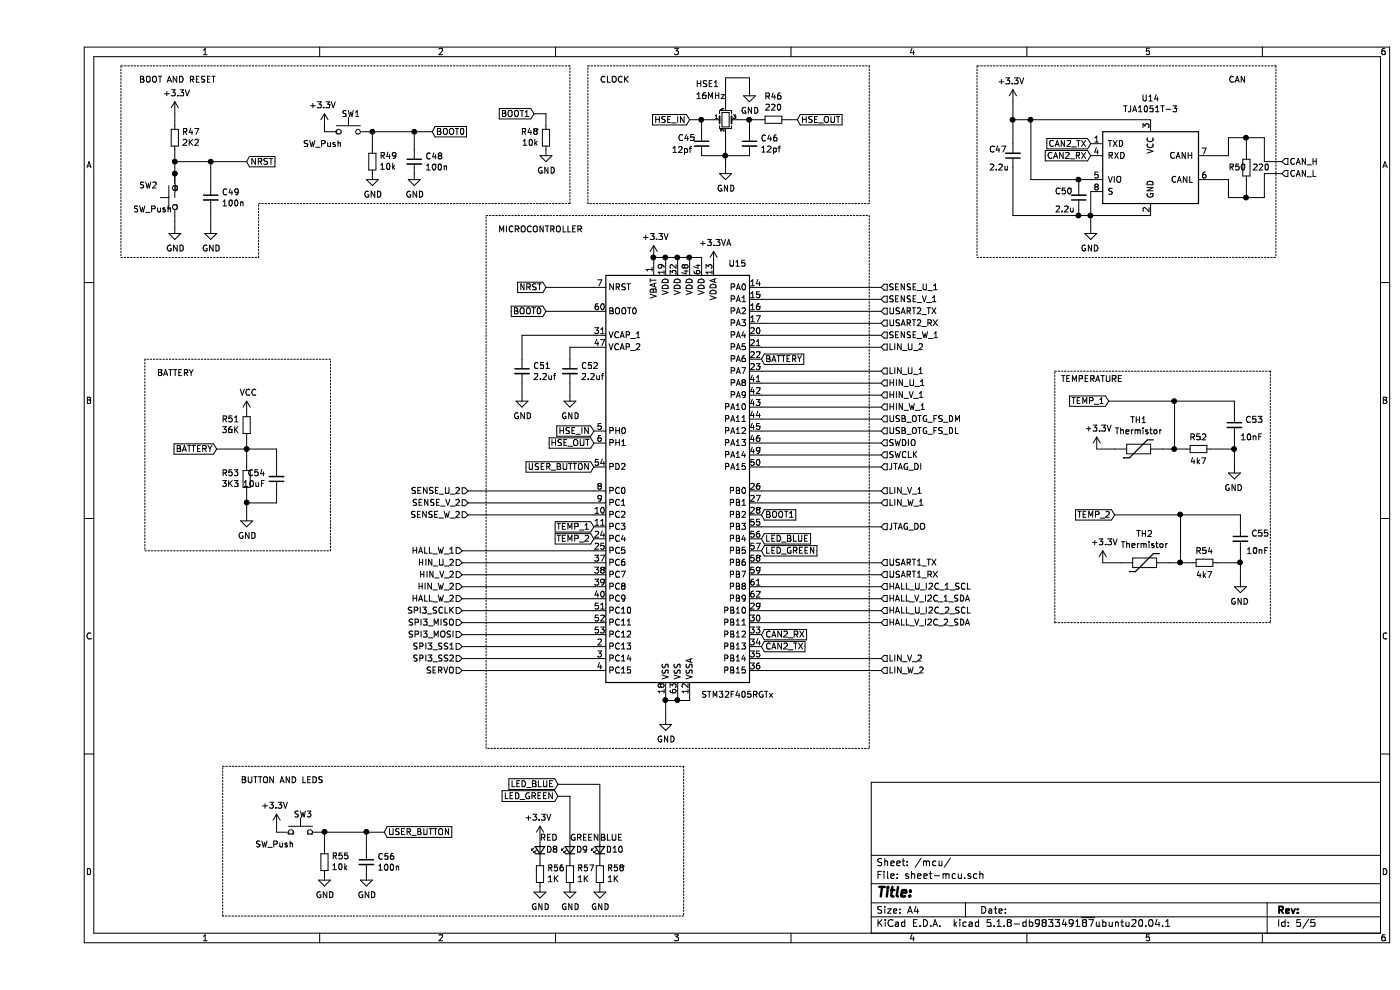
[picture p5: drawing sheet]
EESchema Schematic File Version 4
EELAYER 30 0
EELAYER END
$Descr A4 11693 8268
encoding utf-8
Sheet 5 5
Title ""
Date ""
Rev ""
Comp ""
Comment1 ""
Comment2 ""
Comment3 ""
Comment4 ""
$EndDescr
$Comp
L MCU_ST_STM32F4:STM32F405RGTx U?
U 1 1
P 5350 4000
AR Path="/602ACC10" Ref="U?"  Part="1" 
AR Path="/6027096C/602ACC10" Ref="U15"  Part="1" 
F 0 "U15" H 5850 5800 50  0000 C CNN
F 1 "STM32F405RGTx" H 5850 2200 50  0000 C CNN
F 2 "Package_QFP:LQFP-64_10x10mm_P0.5mm" H 4750 2300 50  0001 R CNN
F 3 "http://www.st.com/st-web-ui/static/active/en/resource/technical/document/datasheet/DM00037051.pdf" H 5350 4000 50  0001 C CNN
	1    5350 4000
	1    0    0    -1  
$EndComp
$Comp
L power:+3.3V #PWR?
U 1 1
P 5150 2150
AR Path="/602ACC16" Ref="#PWR?"  Part="1" 
AR Path="/6027096C/602ACC16" Ref="#PWR095"  Part="1" 
F 0 "#PWR095" H 5150 2000 50  0001 C CNN
F 1 "+3.3V" H 5165 2323 50  0000 C CNN
F 2 "" H 5150 2150 50  0001 C CNN
F 3 "" H 5150 2150 50  0001 C CNN
	1    5150 2150
	1    0    0    -1  
$EndComp
Wire Wire Line
	5150 2200 5150 2150
Wire Wire Line
	5150 2150 5250 2150
Connection ~ 5150 2150
Wire Wire Line
	5550 2200 5550 2150
Wire Wire Line
	5450 2200 5450 2150
Connection ~ 5450 2150
Wire Wire Line
	5450 2150 5550 2150
Wire Wire Line
	5350 2200 5350 2150
Connection ~ 5350 2150
Wire Wire Line
	5350 2150 5450 2150
Wire Wire Line
	5250 2200 5250 2150
Connection ~ 5250 2150
Wire Wire Line
	5250 2150 5350 2150
$Comp
L power:GND #PWR?
U 1 1
P 5250 6000
AR Path="/602ACC29" Ref="#PWR?"  Part="1" 
AR Path="/6027096C/602ACC29" Ref="#PWR0105"  Part="1" 
F 0 "#PWR0105" H 5250 5750 50  0001 C CNN
F 1 "GND" H 5255 5827 50  0000 C CNN
F 2 "" H 5250 6000 50  0001 C CNN
F 3 "" H 5250 6000 50  0001 C CNN
	1    5250 6000
	1    0    0    -1  
$EndComp
Wire Wire Line
	5250 6000 5250 5850
Wire Wire Line
	5250 5850 5350 5850
Wire Wire Line
	5350 5850 5350 5800
Connection ~ 5250 5850
Wire Wire Line
	5250 5850 5250 5800
Wire Wire Line
	5350 5850 5450 5850
Wire Wire Line
	5450 5850 5450 5800
Connection ~ 5350 5850
$Comp
L Device:C_Small C?
U 1 1
P 4450 3100
AR Path="/602ACC37" Ref="C?"  Part="1" 
AR Path="/6027096C/602ACC37" Ref="C52"  Part="1" 
F 0 "C52" H 4542 3146 50  0000 L CNN
F 1 "2.2uf" H 4542 3055 50  0000 L CNN
F 2 "Capacitor_SMD:C_0603_1608Metric_Pad1.08x0.95mm_HandSolder" H 4450 3100 50  0001 C CNN
F 3 "~" H 4450 3100 50  0001 C CNN
	1    4450 3100
	1    0    0    -1  
$EndComp
$Comp
L Device:C_Small C?
U 1 1
P 4050 3100
AR Path="/602ACC3D" Ref="C?"  Part="1" 
AR Path="/6027096C/602ACC3D" Ref="C51"  Part="1" 
F 0 "C51" H 4142 3146 50  0000 L CNN
F 1 "2.2uf" H 4142 3055 50  0000 L CNN
F 2 "Capacitor_SMD:C_0603_1608Metric_Pad1.08x0.95mm_HandSolder" H 4050 3100 50  0001 C CNN
F 3 "~" H 4050 3100 50  0001 C CNN
	1    4050 3100
	1    0    0    -1  
$EndComp
Wire Wire Line
	4650 2900 4450 2900
Wire Wire Line
	4450 2900 4450 3000
Wire Wire Line
	4650 2800 4050 2800
Wire Wire Line
	4050 2800 4050 3000
$Comp
L power:GND #PWR?
U 1 1
P 4450 3300
AR Path="/602ACC47" Ref="#PWR?"  Part="1" 
AR Path="/6027096C/602ACC47" Ref="#PWR098"  Part="1" 
F 0 "#PWR098" H 4450 3050 50  0001 C CNN
F 1 "GND" H 4455 3127 50  0000 C CNN
F 2 "" H 4450 3300 50  0001 C CNN
F 3 "" H 4450 3300 50  0001 C CNN
	1    4450 3300
	1    0    0    -1  
$EndComp
$Comp
L power:GND #PWR?
U 1 1
P 4050 3300
AR Path="/602ACC4D" Ref="#PWR?"  Part="1" 
AR Path="/6027096C/602ACC4D" Ref="#PWR097"  Part="1" 
F 0 "#PWR097" H 4050 3050 50  0001 C CNN
F 1 "GND" H 4055 3127 50  0000 C CNN
F 2 "" H 4050 3300 50  0001 C CNN
F 3 "" H 4050 3300 50  0001 C CNN
	1    4050 3300
	1    0    0    -1  
$EndComp
Wire Wire Line
	4050 3300 4050 3200
Wire Wire Line
	4450 3300 4450 3200
Text GLabel 4250 2400 0    50   Input ~ 0
NRST
Wire Wire Line
	4250 2400 4650 2400
Text GLabel 4250 2600 0    50   Input ~ 0
BOOT0
Wire Wire Line
	4250 2600 4650 2600
Text GLabel 4650 3600 0    50   Input ~ 0
HSE_IN
Text GLabel 6050 4300 2    50   Input ~ 0
BOOT1
Text GLabel 6050 5300 2    50   Input ~ 0
CAN2_RX
Text GLabel 6050 5400 2    50   Input ~ 0
CAN2_TX
$Comp
L power:+3.3VA #PWR?
U 1 1
P 5650 2200
AR Path="/602ACC78" Ref="#PWR?"  Part="1" 
AR Path="/6027096C/602ACC78" Ref="#PWR096"  Part="1" 
F 0 "#PWR096" H 5650 2050 50  0001 C CNN
F 1 "+3.3VA" H 5665 2373 50  0000 C CNN
F 2 "" H 5650 2200 50  0001 C CNN
F 3 "" H 5650 2200 50  0001 C CNN
	1    5650 2200
	1    0    0    -1  
$EndComp
Text GLabel 4650 3700 0    50   Input ~ 0
HSE_OUT
Text GLabel 4650 4400 0    50   Input ~ 0
TEMP_1
Text GLabel 6050 3000 2    50   Input ~ 0
BATTERY
Text GLabel 6050 4500 2    50   Input ~ 0
LED_BLUE
Text GLabel 6050 4600 2    50   Input ~ 0
LED_GREEN
Text GLabel 4650 4500 0    50   Input ~ 0
TEMP_2
Text GLabel 4650 3900 0    50   Input ~ 0
USER_BUTTON
$Comp
L Device:Crystal_GND24_Small HSE?
U 1 1
P 5750 1000
AR Path="/602D025E" Ref="HSE?"  Part="1" 
AR Path="/6027096C/602D025E" Ref="HSE1"  Part="1" 
F 0 "HSE1" H 5500 1300 50  0000 L CNN
F 1 "16MHz" H 5500 1200 50  0000 L CNN
F 2 "Crystal:Crystal_SMD_3225-4Pin_3.2x2.5mm" H 5750 1000 50  0001 C CNN
F 3 "~" H 5750 1000 50  0001 C CNN
	1    5750 1000
	1    0    0    -1  
$EndComp
Text GLabel 6350 1000 2    50   Input ~ 0
HSE_OUT
$Comp
L Device:R_Small R?
U 1 1
P 6150 1000
AR Path="/602D0265" Ref="R?"  Part="1" 
AR Path="/6027096C/602D0265" Ref="R46"  Part="1" 
F 0 "R46" V 5954 1000 50  0000 C CNN
F 1 "220" V 6045 1000 50  0000 C CNN
F 2 "Resistor_SMD:R_0402_1005Metric" H 6150 1000 50  0001 C CNN
F 3 "~" H 6150 1000 50  0001 C CNN
	1    6150 1000
	0    1    1    0   
$EndComp
$Comp
L Device:C_Small C?
U 1 1
P 5550 1200
AR Path="/602D026B" Ref="C?"  Part="1" 
AR Path="/6027096C/602D026B" Ref="C45"  Part="1" 
F 0 "C45" H 5350 1250 50  0000 L CNN
F 1 "12pf" H 5300 1150 50  0000 L CNN
F 2 "Capacitor_SMD:C_0402_1005Metric" H 5550 1200 50  0001 C CNN
F 3 "~" H 5550 1200 50  0001 C CNN
	1    5550 1200
	1    0    0    -1  
$EndComp
$Comp
L Device:C_Small C?
U 1 1
P 5950 1200
AR Path="/602D0271" Ref="C?"  Part="1" 
AR Path="/6027096C/602D0271" Ref="C46"  Part="1" 
F 0 "C46" H 6042 1246 50  0000 L CNN
F 1 "12pf" H 6042 1155 50  0000 L CNN
F 2 "Capacitor_SMD:C_0402_1005Metric" H 5950 1200 50  0001 C CNN
F 3 "~" H 5950 1200 50  0001 C CNN
	1    5950 1200
	1    0    0    -1  
$EndComp
Wire Wire Line
	5850 1000 5950 1000
Wire Wire Line
	5950 1100 5950 1000
$Comp
L power:GND #PWR?
U 1 1
P 5750 1400
AR Path="/602D0279" Ref="#PWR?"  Part="1" 
AR Path="/6027096C/602D0279" Ref="#PWR089"  Part="1" 
F 0 "#PWR089" H 5750 1150 50  0001 C CNN
F 1 "GND" H 5755 1227 50  0000 C CNN
F 2 "" H 5750 1400 50  0001 C CNN
F 3 "" H 5750 1400 50  0001 C CNN
	1    5750 1400
	1    0    0    -1  
$EndComp
Wire Wire Line
	5750 1300 5750 1400
Wire Wire Line
	5550 1300 5750 1300
Connection ~ 5750 1300
Wire Wire Line
	5550 1100 5550 1000
Wire Wire Line
	5450 1000 5550 1000
Wire Wire Line
	5650 1000 5550 1000
Connection ~ 5550 1000
$Comp
L power:GND #PWR?
U 1 1
P 4450 7400
AR Path="/602D0286" Ref="#PWR?"  Part="1" 
AR Path="/6027096C/602D0286" Ref="#PWR0111"  Part="1" 
F 0 "#PWR0111" H 4450 7150 50  0001 C CNN
F 1 "GND" H 4455 7227 50  0000 C CNN
F 2 "" H 4450 7400 50  0001 C CNN
F 3 "" H 4450 7400 50  0001 C CNN
	1    4450 7400
	1    0    0    -1  
$EndComp
$Comp
L Device:R_Small R?
U 1 1
P 4450 7300
AR Path="/602D028C" Ref="R?"  Part="1" 
AR Path="/6027096C/602D028C" Ref="R57"  Part="1" 
F 0 "R57" H 4391 7254 50  0000 R CNN
F 1 "1K" H 4391 7345 50  0000 R CNN
F 2 "Resistor_SMD:R_0603_1608Metric" H 4450 7300 50  0001 C CNN
F 3 "~" H 4450 7300 50  0001 C CNN
	1    4450 7300
	-1   0    0    1   
$EndComp
$Comp
L Device:LED_Small D?
U 1 1
P 4450 7100
AR Path="/602D0292" Ref="D?"  Part="1" 
AR Path="/6027096C/602D0292" Ref="D9"  Part="1" 
F 0 "D9" V 4450 7050 50  0000 R CNN
F 1 "GREEN" V 4550 7100 50  0000 R CNN
F 2 "LED_SMD:LED_0603_1608Metric" V 4450 7100 50  0001 C CNN
F 3 "~" V 4450 7100 50  0001 C CNN
	1    4450 7100
	0    -1   -1   0   
$EndComp
$Comp
L power:GND #PWR?
U 1 1
P 4700 7400
AR Path="/602D0298" Ref="#PWR?"  Part="1" 
AR Path="/6027096C/602D0298" Ref="#PWR0112"  Part="1" 
F 0 "#PWR0112" H 4700 7150 50  0001 C CNN
F 1 "GND" H 4705 7227 50  0000 C CNN
F 2 "" H 4700 7400 50  0001 C CNN
F 3 "" H 4700 7400 50  0001 C CNN
	1    4700 7400
	1    0    0    -1  
$EndComp
$Comp
L Device:R_Small R?
U 1 1
P 4700 7300
AR Path="/602D029E" Ref="R?"  Part="1" 
AR Path="/6027096C/602D029E" Ref="R58"  Part="1" 
F 0 "R58" H 4641 7254 50  0000 R CNN
F 1 "1K" H 4641 7345 50  0000 R CNN
F 2 "Resistor_SMD:R_0603_1608Metric" H 4700 7300 50  0001 C CNN
F 3 "~" H 4700 7300 50  0001 C CNN
	1    4700 7300
	-1   0    0    1   
$EndComp
$Comp
L Device:LED_Small D?
U 1 1
P 4700 7100
AR Path="/602D02A4" Ref="D?"  Part="1" 
AR Path="/6027096C/602D02A4" Ref="D10"  Part="1" 
F 0 "D10" V 4700 7050 50  0000 R CNN
F 1 "BLUE" V 4800 7100 50  0000 R CNN
F 2 "LED_SMD:LED_0603_1608Metric" V 4700 7100 50  0001 C CNN
F 3 "~" V 4700 7100 50  0001 C CNN
	1    4700 7100
	0    -1   -1   0   
$EndComp
$Comp
L power:GND #PWR?
U 1 1
P 4200 7400
AR Path="/602D02AA" Ref="#PWR?"  Part="1" 
AR Path="/6027096C/602D02AA" Ref="#PWR0110"  Part="1" 
F 0 "#PWR0110" H 4200 7150 50  0001 C CNN
F 1 "GND" H 4205 7227 50  0000 C CNN
F 2 "" H 4200 7400 50  0001 C CNN
F 3 "" H 4200 7400 50  0001 C CNN
	1    4200 7400
	1    0    0    -1  
$EndComp
$Comp
L Device:R_Small R?
U 1 1
P 4200 7300
AR Path="/602D02B0" Ref="R?"  Part="1" 
AR Path="/6027096C/602D02B0" Ref="R56"  Part="1" 
F 0 "R56" H 4141 7254 50  0000 R CNN
F 1 "1K" H 4141 7345 50  0000 R CNN
F 2 "Resistor_SMD:R_0603_1608Metric" H 4200 7300 50  0001 C CNN
F 3 "~" H 4200 7300 50  0001 C CNN
	1    4200 7300
	-1   0    0    1   
$EndComp
$Comp
L Device:LED_Small D?
U 1 1
P 4200 7100
AR Path="/602D02B6" Ref="D?"  Part="1" 
AR Path="/6027096C/602D02B6" Ref="D8"  Part="1" 
F 0 "D8" V 4200 7050 50  0000 R CNN
F 1 "RED" V 4300 7100 50  0000 R CNN
F 2 "LED_SMD:LED_0603_1608Metric" V 4200 7100 50  0001 C CNN
F 3 "~" V 4200 7100 50  0001 C CNN
	1    4200 7100
	0    -1   -1   0   
$EndComp
Wire Wire Line
	5750 1100 5750 1300
Wire Wire Line
	6250 1000 6350 1000
$Comp
L power:GND #PWR?
U 1 1
P 4250 1250
AR Path="/602D02BF" Ref="#PWR?"  Part="1" 
AR Path="/6027096C/602D02BF" Ref="#PWR088"  Part="1" 
F 0 "#PWR088" H 4250 1000 50  0001 C CNN
F 1 "GND" H 4255 1077 50  0000 C CNN
F 2 "" H 4250 1250 50  0001 C CNN
F 3 "" H 4250 1250 50  0001 C CNN
	1    4250 1250
	1    0    0    -1  
$EndComp
$Comp
L power:GND #PWR?
U 1 1
P 2800 1450
AR Path="/602D02C5" Ref="#PWR?"  Part="1" 
AR Path="/6027096C/602D02C5" Ref="#PWR090"  Part="1" 
F 0 "#PWR090" H 2800 1200 50  0001 C CNN
F 1 "GND" H 2805 1277 50  0000 C CNN
F 2 "" H 2800 1450 50  0001 C CNN
F 3 "" H 2800 1450 50  0001 C CNN
	1    2800 1450
	1    0    0    -1  
$EndComp
$Comp
L Device:R_Small R?
U 1 1
P 4250 1150
AR Path="/602D02CB" Ref="R?"  Part="1" 
AR Path="/6027096C/602D02CB" Ref="R48"  Part="1" 
F 0 "R48" H 4191 1104 50  0000 R CNN
F 1 "10k" H 4191 1195 50  0000 R CNN
F 2 "Resistor_SMD:R_0402_1005Metric" H 4250 1150 50  0001 C CNN
F 3 "~" H 4250 1150 50  0001 C CNN
	1    4250 1150
	1    0    0    1   
$EndComp
$Comp
L Device:R_Small R?
U 1 1
P 2800 1350
AR Path="/602D02D1" Ref="R?"  Part="1" 
AR Path="/6027096C/602D02D1" Ref="R49"  Part="1" 
F 0 "R49" H 2741 1304 50  0000 R CNN
F 1 "10k" H 2741 1395 50  0000 R CNN
F 2 "Resistor_SMD:R_0402_1005Metric" H 2800 1350 50  0001 C CNN
F 3 "~" H 2800 1350 50  0001 C CNN
	1    2800 1350
	-1   0    0    1   
$EndComp
Text GLabel 3300 1100 2    50   Input ~ 0
BOOT0
Text GLabel 4150 950  0    50   Input ~ 0
BOOT1
Wire Wire Line
	5950 1000 6050 1000
Connection ~ 5950 1000
Wire Wire Line
	5750 1300 5950 1300
$Comp
L power:GND #PWR?
U 1 1
P 5950 750
AR Path="/602D02DC" Ref="#PWR?"  Part="1" 
AR Path="/6027096C/602D02DC" Ref="#PWR084"  Part="1" 
F 0 "#PWR084" H 5950 500 50  0001 C CNN
F 1 "GND" H 5955 577 50  0000 C CNN
F 2 "" H 5950 750 50  0001 C CNN
F 3 "" H 5950 750 50  0001 C CNN
	1    5950 750 
	1    0    0    -1  
$EndComp
Wire Wire Line
	5750 650  5950 650 
Wire Wire Line
	5950 650  5950 750 
Wire Wire Line
	5750 650  5750 900 
Text GLabel 5450 1000 0    50   Input ~ 0
HSE_IN
$Comp
L power:+3.3V #PWR?
U 1 1
P 4200 7000
AR Path="/602D02E6" Ref="#PWR?"  Part="1" 
AR Path="/6027096C/602D02E6" Ref="#PWR0107"  Part="1" 
F 0 "#PWR0107" H 4200 6850 50  0001 C CNN
F 1 "+3.3V" H 4215 7173 50  0000 C CNN
F 2 "" H 4200 7000 50  0001 C CNN
F 3 "" H 4200 7000 50  0001 C CNN
	1    4200 7000
	-1   0    0    -1  
$EndComp
Text GLabel 4350 6550 0    50   Input ~ 0
LED_BLUE
Text GLabel 4350 6650 0    50   Input ~ 0
LED_GREEN
$Comp
L Switch:SW_Push SW?
U 1 1
P 1150 1650
AR Path="/602D02F0" Ref="SW?"  Part="1" 
AR Path="/6027096C/602D02F0" Ref="SW2"  Part="1" 
F 0 "SW2" V 1250 1950 50  0000 R CNN
F 1 "SW_Push" V 1050 2000 50  0000 R CNN
F 2 "" H 1150 1850 50  0001 C CNN
F 3 "~" H 1150 1850 50  0001 C CNN
	1    1150 1650
	0    -1   -1   0   
$EndComp
$Comp
L power:+3.3V #PWR?
U 1 1
P 1150 950
AR Path="/602D02F6" Ref="#PWR?"  Part="1" 
AR Path="/6027096C/602D02F6" Ref="#PWR086"  Part="1" 
F 0 "#PWR086" H 1150 800 50  0001 C CNN
F 1 "+3.3V" H 1165 1123 50  0000 C CNN
F 2 "" H 1150 950 50  0001 C CNN
F 3 "" H 1150 950 50  0001 C CNN
	1    1150 950 
	1    0    0    -1  
$EndComp
Wire Wire Line
	1150 1250 1150 1350
$Comp
L Device:R_Small R?
U 1 1
P 1150 1150
AR Path="/602D02FD" Ref="R?"  Part="1" 
AR Path="/6027096C/602D02FD" Ref="R47"  Part="1" 
F 0 "R47" H 1091 1104 50  0000 R CNN
F 1 "2K2" H 1091 1195 50  0000 R CNN
F 2 "Resistor_SMD:R_0603_1608Metric" H 1150 1150 50  0001 C CNN
F 3 "~" H 1150 1150 50  0001 C CNN
	1    1150 1150
	-1   0    0    1   
$EndComp
Wire Wire Line
	1150 1050 1150 950 
Wire Wire Line
	1150 1650 1150 1450
Connection ~ 1150 1350
Connection ~ 1150 1450
Wire Wire Line
	1150 1450 1150 1350
$Comp
L power:GND #PWR?
U 1 1
P 1150 1900
AR Path="/602D0308" Ref="#PWR?"  Part="1" 
AR Path="/6027096C/602D0308" Ref="#PWR092"  Part="1" 
F 0 "#PWR092" H 1150 1650 50  0001 C CNN
F 1 "GND" H 1155 1727 50  0000 C CNN
F 2 "" H 1150 1900 50  0001 C CNN
F 3 "" H 1150 1900 50  0001 C CNN
	1    1150 1900
	1    0    0    -1  
$EndComp
Text GLabel 2900 6950 2    50   Input ~ 0
USER_BUTTON
$Comp
L Device:C_Small C?
U 1 1
P 1450 1650
AR Path="/602D030F" Ref="C?"  Part="1" 
AR Path="/6027096C/602D030F" Ref="C49"  Part="1" 
F 0 "C49" H 1542 1696 50  0000 L CNN
F 1 "100n" H 1542 1605 50  0000 L CNN
F 2 "Capacitor_SMD:C_0402_1005Metric" H 1450 1650 50  0001 C CNN
F 3 "~" H 1450 1650 50  0001 C CNN
	1    1450 1650
	1    0    0    -1  
$EndComp
$Comp
L power:GND #PWR?
U 1 1
P 1450 1900
AR Path="/602D0315" Ref="#PWR?"  Part="1" 
AR Path="/6027096C/602D0315" Ref="#PWR093"  Part="1" 
F 0 "#PWR093" H 1450 1650 50  0001 C CNN
F 1 "GND" H 1455 1727 50  0000 C CNN
F 2 "" H 1450 1900 50  0001 C CNN
F 3 "" H 1450 1900 50  0001 C CNN
	1    1450 1900
	1    0    0    -1  
$EndComp
Text GLabel 1750 1350 2    50   Input ~ 0
NRST
Wire Wire Line
	1150 1350 1450 1350
Wire Wire Line
	1450 1550 1450 1350
Connection ~ 1450 1350
Wire Wire Line
	1450 1350 1750 1350
Wire Wire Line
	1450 1900 1450 1750
Wire Wire Line
	1150 1900 1150 1850
Wire Wire Line
	2800 1250 2800 1100
Wire Wire Line
	2800 1100 3150 1100
$Comp
L Device:C_Small C?
U 1 1
P 3150 1350
AR Path="/602D0327" Ref="C?"  Part="1" 
AR Path="/6027096C/602D0327" Ref="C48"  Part="1" 
F 0 "C48" H 3242 1396 50  0000 L CNN
F 1 "100n" H 3242 1305 50  0000 L CNN
F 2 "Capacitor_SMD:C_0402_1005Metric" H 3150 1350 50  0001 C CNN
F 3 "~" H 3150 1350 50  0001 C CNN
	1    3150 1350
	1    0    0    -1  
$EndComp
$Comp
L power:GND #PWR?
U 1 1
P 3150 1450
AR Path="/602D032D" Ref="#PWR?"  Part="1" 
AR Path="/6027096C/602D032D" Ref="#PWR091"  Part="1" 
F 0 "#PWR091" H 3150 1200 50  0001 C CNN
F 1 "GND" H 3155 1277 50  0000 C CNN
F 2 "" H 3150 1450 50  0001 C CNN
F 3 "" H 3150 1450 50  0001 C CNN
	1    3150 1450
	1    0    0    -1  
$EndComp
Wire Wire Line
	3150 1250 3150 1100
Connection ~ 3150 1100
Wire Wire Line
	3150 1100 3300 1100
$Comp
L Switch:SW_Push SW?
U 1 1
P 2600 1100
AR Path="/602D0336" Ref="SW?"  Part="1" 
AR Path="/6027096C/602D0336" Ref="SW1"  Part="1" 
F 0 "SW1" H 2700 1250 50  0000 R CNN
F 1 "SW_Push" H 2550 1000 50  0000 R CNN
F 2 "" H 2600 1300 50  0001 C CNN
F 3 "~" H 2600 1300 50  0001 C CNN
	1    2600 1100
	1    0    0    -1  
$EndComp
Connection ~ 2800 1100
$Comp
L power:+3.3V #PWR?
U 1 1
P 2400 1050
AR Path="/602D033D" Ref="#PWR?"  Part="1" 
AR Path="/6027096C/602D033D" Ref="#PWR087"  Part="1" 
F 0 "#PWR087" H 2400 900 50  0001 C CNN
F 1 "+3.3V" H 2415 1223 50  0000 C CNN
F 2 "" H 2400 1050 50  0001 C CNN
F 3 "" H 2400 1050 50  0001 C CNN
	1    2400 1050
	-1   0    0    -1  
$EndComp
Wire Wire Line
	2400 1050 2400 1100
$Comp
L power:GND #PWR?
U 1 1
P 2400 7300
AR Path="/602D0344" Ref="#PWR?"  Part="1" 
AR Path="/6027096C/602D0344" Ref="#PWR0108"  Part="1" 
F 0 "#PWR0108" H 2400 7050 50  0001 C CNN
F 1 "GND" H 2405 7127 50  0000 C CNN
F 2 "" H 2400 7300 50  0001 C CNN
F 3 "" H 2400 7300 50  0001 C CNN
	1    2400 7300
	1    0    0    -1  
$EndComp
$Comp
L Device:R_Small R?
U 1 1
P 2400 7200
AR Path="/602D034A" Ref="R?"  Part="1" 
AR Path="/6027096C/602D034A" Ref="R55"  Part="1" 
F 0 "R55" H 2341 7154 50  0000 R CNN
F 1 "10k" H 2341 7245 50  0000 R CNN
F 2 "Resistor_SMD:R_0402_1005Metric" H 2400 7200 50  0001 C CNN
F 3 "~" H 2400 7200 50  0001 C CNN
	1    2400 7200
	-1   0    0    1   
$EndComp
Wire Wire Line
	2400 7100 2400 6950
Wire Wire Line
	2400 6950 2750 6950
$Comp
L Device:C_Small C?
U 1 1
P 2750 7200
AR Path="/602D0352" Ref="C?"  Part="1" 
AR Path="/6027096C/602D0352" Ref="C56"  Part="1" 
F 0 "C56" H 2842 7246 50  0000 L CNN
F 1 "100n" H 2842 7155 50  0000 L CNN
F 2 "Capacitor_SMD:C_0402_1005Metric" H 2750 7200 50  0001 C CNN
F 3 "~" H 2750 7200 50  0001 C CNN
	1    2750 7200
	1    0    0    -1  
$EndComp
$Comp
L power:GND #PWR?
U 1 1
P 2750 7300
AR Path="/602D0358" Ref="#PWR?"  Part="1" 
AR Path="/6027096C/602D0358" Ref="#PWR0109"  Part="1" 
F 0 "#PWR0109" H 2750 7050 50  0001 C CNN
F 1 "GND" H 2755 7127 50  0000 C CNN
F 2 "" H 2750 7300 50  0001 C CNN
F 3 "" H 2750 7300 50  0001 C CNN
	1    2750 7300
	1    0    0    -1  
$EndComp
Wire Wire Line
	2750 7100 2750 6950
Connection ~ 2750 6950
Wire Wire Line
	2750 6950 2900 6950
$Comp
L Switch:SW_Push SW?
U 1 1
P 2200 6950
AR Path="/602D0361" Ref="SW?"  Part="1" 
AR Path="/6027096C/602D0361" Ref="SW3"  Part="1" 
F 0 "SW3" H 2300 7100 50  0000 R CNN
F 1 "SW_Push" H 2150 6850 50  0000 R CNN
F 2 "" H 2200 7150 50  0001 C CNN
F 3 "~" H 2200 7150 50  0001 C CNN
	1    2200 6950
	1    0    0    -1  
$EndComp
Connection ~ 2400 6950
$Comp
L power:+3.3V #PWR?
U 1 1
P 2000 6900
AR Path="/602D0368" Ref="#PWR?"  Part="1" 
AR Path="/6027096C/602D0368" Ref="#PWR0106"  Part="1" 
F 0 "#PWR0106" H 2000 6750 50  0001 C CNN
F 1 "+3.3V" H 2015 7073 50  0000 C CNN
F 2 "" H 2000 6900 50  0001 C CNN
F 3 "" H 2000 6900 50  0001 C CNN
	1    2000 6900
	-1   0    0    -1  
$EndComp
Wire Wire Line
	2000 6900 2000 6950
$Comp
L Device:R_Small R?
U 1 1
P 1750 3550
AR Path="/60320D84" Ref="R?"  Part="1" 
AR Path="/6027096C/60320D84" Ref="R51"  Part="1" 
F 0 "R51" H 1691 3504 50  0000 R CNN
F 1 "36K" H 1691 3595 50  0000 R CNN
F 2 "Resistor_SMD:R_0402_1005Metric" H 1750 3550 50  0001 C CNN
F 3 "~" H 1750 3550 50  0001 C CNN
	1    1750 3550
	1    0    0    1   
$EndComp
$Comp
L Device:R_Small R?
U 1 1
P 1750 4000
AR Path="/60320D8A" Ref="R?"  Part="1" 
AR Path="/6027096C/60320D8A" Ref="R53"  Part="1" 
F 0 "R53" H 1691 3954 50  0000 R CNN
F 1 "3K3" H 1691 4045 50  0000 R CNN
F 2 "Resistor_SMD:R_0402_1005Metric" H 1750 4000 50  0001 C CNN
F 3 "~" H 1750 4000 50  0001 C CNN
	1    1750 4000
	1    0    0    1   
$EndComp
$Comp
L power:GND #PWR?
U 1 1
P 1750 4300
AR Path="/60320D90" Ref="#PWR?"  Part="1" 
AR Path="/6027096C/60320D90" Ref="#PWR0102"  Part="1" 
F 0 "#PWR0102" H 1750 4050 50  0001 C CNN
F 1 "GND" H 1755 4127 50  0000 C CNN
F 2 "" H 1750 4300 50  0001 C CNN
F 3 "" H 1750 4300 50  0001 C CNN
	1    1750 4300
	1    0    0    -1  
$EndComp
$Comp
L Device:C_Small C?
U 1 1
P 2000 4000
AR Path="/60320D96" Ref="C?"  Part="1" 
AR Path="/6027096C/60320D96" Ref="C54"  Part="1" 
F 0 "C54" H 1908 3954 50  0000 R CNN
F 1 "10uF" H 1908 4045 50  0000 R CNN
F 2 "" H 2000 4000 50  0001 C CNN
F 3 "~" H 2000 4000 50  0001 C CNN
	1    2000 4000
	1    0    0    1   
$EndComp
Wire Wire Line
	1750 3650 1750 3750
Wire Wire Line
	2000 3900 2000 3750
Wire Wire Line
	2000 3750 1750 3750
Connection ~ 1750 3750
Wire Wire Line
	1750 3750 1750 3900
Text GLabel 1500 3750 0    50   Input ~ 0
BATTERY
Wire Wire Line
	1500 3750 1750 3750
Wire Wire Line
	1750 4100 1750 4200
Wire Wire Line
	2000 4200 1750 4200
Wire Wire Line
	2000 4100 2000 4200
Connection ~ 1750 4200
Wire Wire Line
	1750 4200 1750 4300
$Comp
L power:VCC #PWR?
U 1 1
P 1750 3450
AR Path="/60320DA8" Ref="#PWR?"  Part="1" 
AR Path="/6027096C/60320DA8" Ref="#PWR099"  Part="1" 
F 0 "#PWR099" H 1750 3300 50  0001 C CNN
F 1 "VCC" H 1765 3623 50  0000 C CNN
F 2 "" H 1750 3450 50  0001 C CNN
F 3 "" H 1750 3450 50  0001 C CNN
	1    1750 3450
	1    0    0    -1  
$EndComp
$Comp
L Interface_CAN_LIN:TJA1051T-3 U?
U 1 1
P 9300 1400
AR Path="/60335B5F" Ref="U?"  Part="1" 
AR Path="/6027096C/60335B5F" Ref="U14"  Part="1" 
F 0 "U14" H 9300 1981 50  0000 C CNN
F 1 "TJA1051T-3" H 9300 1890 50  0000 C CNN
F 2 "Package_SO:SOIC-8_3.9x4.9mm_P1.27mm" H 9300 900 50  0001 C CIN
F 3 "http://www.nxp.com/documents/data_sheet/TJA1051.pdf" H 9300 1400 50  0001 C CNN
	1    9300 1400
	1    0    0    -1  
$EndComp
Wire Wire Line
	10400 1350 10250 1350
Wire Wire Line
	10250 1350 10250 1150
$Comp
L Device:R_Small R?
U 1 1
P 10100 1400
AR Path="/60335B67" Ref="R?"  Part="1" 
AR Path="/6027096C/60335B67" Ref="R50"  Part="1" 
F 0 "R50" H 10250 1400 50  0000 R CNN
F 1 "220" H 10050 1400 50  0000 R CNN
F 2 "Resistor_SMD:R_0402_1005Metric" H 10100 1400 50  0001 C CNN
F 3 "~" H 10100 1400 50  0001 C CNN
	1    10100 1400
	-1   0    0    1   
$EndComp
Wire Wire Line
	9800 1300 9950 1300
Wire Wire Line
	9950 1300 9950 1150
Wire Wire Line
	9950 1150 10100 1150
Wire Wire Line
	9800 1500 9950 1500
Wire Wire Line
	9950 1500 9950 1650
Wire Wire Line
	9950 1650 10100 1650
Wire Wire Line
	10100 1500 10100 1650
Connection ~ 10100 1650
Wire Wire Line
	10100 1650 10250 1650
Wire Wire Line
	10100 1300 10100 1150
Connection ~ 10100 1150
Wire Wire Line
	10100 1150 10250 1150
Wire Wire Line
	10250 1450 10400 1450
Wire Wire Line
	10250 1450 10250 1650
Text GLabel 8800 1300 0    50   Input ~ 0
CAN2_RX
Text GLabel 8800 1200 0    50   Input ~ 0
CAN2_TX
$Comp
L power:GND #PWR?
U 1 1
P 8800 1900
AR Path="/60335B7D" Ref="#PWR?"  Part="1" 
AR Path="/6027096C/60335B7D" Ref="#PWR094"  Part="1" 
F 0 "#PWR094" H 8800 1650 50  0001 C CNN
F 1 "GND" H 8805 1727 50  0000 C CNN
F 2 "" H 8800 1900 50  0001 C CNN
F 3 "" H 8800 1900 50  0001 C CNN
	1    8800 1900
	-1   0    0    -1  
$EndComp
$Comp
L Device:C_Small C?
U 1 1
P 8150 1300
AR Path="/60335B83" Ref="C?"  Part="1" 
AR Path="/6027096C/60335B83" Ref="C47"  Part="1" 
F 0 "C47" H 8350 1250 50  0000 R CNN
F 1 "2.2u" H 8350 1400 50  0000 R CNN
F 2 "" H 8150 1300 50  0001 C CNN
F 3 "~" H 8150 1300 50  0001 C CNN
	1    8150 1300
	-1   0    0    1   
$EndComp
$Comp
L power:+3.3V #PWR?
U 1 1
P 8150 850
AR Path="/60335B89" Ref="#PWR?"  Part="1" 
AR Path="/6027096C/60335B89" Ref="#PWR085"  Part="1" 
F 0 "#PWR085" H 8150 700 50  0001 C CNN
F 1 "+3.3V" H 8165 1023 50  0000 C CNN
F 2 "" H 8150 850 50  0001 C CNN
F 3 "" H 8150 850 50  0001 C CNN
	1    8150 850 
	-1   0    0    -1  
$EndComp
Wire Wire Line
	8800 1900 8800 1800
Connection ~ 8800 1800
Wire Wire Line
	8800 1800 9300 1800
Wire Wire Line
	8800 1800 8800 1600
$Comp
L Device:C_Small C?
U 1 1
P 8700 1650
AR Path="/60335B93" Ref="C?"  Part="1" 
AR Path="/6027096C/60335B93" Ref="C50"  Part="1" 
F 0 "C50" H 8900 1600 50  0000 R CNN
F 1 "2.2u" H 8900 1750 50  0000 R CNN
F 2 "" H 8700 1650 50  0001 C CNN
F 3 "~" H 8700 1650 50  0001 C CNN
	1    8700 1650
	-1   0    0    1   
$EndComp
Wire Wire Line
	8700 1550 8700 1500
Wire Wire Line
	8700 1500 8800 1500
Wire Wire Line
	8700 1750 8700 1800
Connection ~ 8700 1800
Wire Wire Line
	8700 1800 8800 1800
Wire Wire Line
	8150 850  8150 1000
Wire Wire Line
	8150 1000 8300 1000
Wire Wire Line
	8150 1800 8700 1800
Connection ~ 8700 1500
Wire Wire Line
	8150 1400 8150 1800
Wire Wire Line
	8150 1200 8150 1000
Connection ~ 8150 1000
Wire Wire Line
	8300 1500 8300 1000
Wire Wire Line
	8300 1500 8700 1500
Connection ~ 8300 1000
Wire Wire Line
	8300 1000 9300 1000
Wire Wire Line
	4450 6650 4450 7000
Wire Wire Line
	4350 6550 4700 6550
Wire Wire Line
	4700 6550 4700 7000
Wire Wire Line
	4150 950  4250 950 
Wire Wire Line
	4250 950  4250 1050
Text HLabel 7050 2400 2    50   Input ~ 0
SENSE_U_1
Text HLabel 7050 2500 2    50   Input ~ 0
SENSE_V_1
Text HLabel 7050 2600 2    50   Input ~ 0
USART2_TX
Text HLabel 7050 2700 2    50   Input ~ 0
USART2_RX
Text HLabel 7050 2800 2    50   Input ~ 0
SENSE_W_1
Text HLabel 7050 2900 2    50   Input ~ 0
LIN_U_2
Text HLabel 7050 3100 2    50   Input ~ 0
LIN_U_1
Wire Wire Line
	7050 2400 6050 2400
Wire Wire Line
	6050 2500 7050 2500
Wire Wire Line
	7050 2600 6050 2600
Wire Wire Line
	6050 2700 7050 2700
Wire Wire Line
	7050 2800 6050 2800
Wire Wire Line
	6050 2900 7050 2900
Wire Wire Line
	6050 3100 7050 3100
Text HLabel 7050 3200 2    50   Input ~ 0
HIN_U_1
Text HLabel 7050 3300 2    50   Input ~ 0
HIN_V_1
Text HLabel 7050 3400 2    50   Input ~ 0
HIN_W_1
Text HLabel 7050 4100 2    50   Input ~ 0
LIN_V_1
Text HLabel 7050 4200 2    50   Input ~ 0
LIN_W_1
Wire Wire Line
	6050 4100 7050 4100
Wire Wire Line
	6050 4200 7050 4200
Text HLabel 7050 4700 2    50   Input ~ 0
USART1_TX
Text HLabel 7050 4800 2    50   Input ~ 0
USART1_RX
Wire Wire Line
	7050 4700 6050 4700
Wire Wire Line
	6050 4800 7050 4800
Text HLabel 10400 1350 2    50   Input ~ 0
CAN_H
Text HLabel 10400 1450 2    50   Input ~ 0
CAN_L
Text HLabel 7050 5500 2    50   Input ~ 0
LIN_V_2
Text HLabel 7050 5600 2    50   Input ~ 0
LIN_W_2
Text HLabel 3600 4100 0    50   Input ~ 0
SENSE_U_2
Text HLabel 3600 4200 0    50   Input ~ 0
SENSE_V_2
Text HLabel 3600 4300 0    50   Input ~ 0
SENSE_W_2
Wire Wire Line
	3600 4100 4650 4100
Wire Wire Line
	3600 4200 4650 4200
Wire Wire Line
	3600 4300 4650 4300
Wire Wire Line
	6050 3200 7050 3200
Wire Wire Line
	7050 3300 6050 3300
Wire Wire Line
	6050 3400 7050 3400
Text HLabel 3550 4700 0    50   Input ~ 0
HIN_U_2
Text HLabel 3550 4800 0    50   Input ~ 0
HIN_V_2
Text HLabel 3550 4900 0    50   Input ~ 0
HIN_W_2
Text HLabel 3550 5000 0    50   Input ~ 0
HALL_W_2
Text HLabel 3550 5100 0    50   Input ~ 0
SPI3_SCLK
Text HLabel 3550 5200 0    50   Input ~ 0
SPI3_MISO
Text HLabel 3550 5300 0    50   Input ~ 0
SPI3_MOSI
Text HLabel 3550 5400 0    50   Input ~ 0
SPI3_SS1
Text HLabel 3550 5500 0    50   Input ~ 0
SPI3_SS2
Text HLabel 3550 5600 0    50   Input ~ 0
SERVO
Text HLabel 3550 4600 0    50   Input ~ 0
HALL_W_1
Wire Wire Line
	4650 5600 3550 5600
Wire Wire Line
	4650 5500 3550 5500
Wire Wire Line
	4650 5400 3550 5400
Wire Wire Line
	4650 5300 3550 5300
Wire Wire Line
	4650 5200 3550 5200
Wire Wire Line
	4650 5100 3550 5100
Wire Wire Line
	4650 5000 3550 5000
Wire Wire Line
	4650 4900 3550 4900
Wire Wire Line
	4650 4800 3550 4800
Wire Wire Line
	4650 4700 3550 4700
Wire Wire Line
	4650 4600 3550 4600
Text HLabel 7050 5200 2    50   Input ~ 0
HALL_V_I2C_2_SDA
Text HLabel 7050 5100 2    50   Input ~ 0
HALL_U_I2C_2_SCL
Text HLabel 7050 5000 2    50   Input ~ 0
HALL_V_I2C_1_SDA
Text HLabel 7050 4900 2    50   Input ~ 0
HALL_U_I2C_1_SCL
Wire Wire Line
	7050 5200 6050 5200
Wire Wire Line
	7050 5100 6050 5100
Wire Wire Line
	7050 5000 6050 5000
Wire Wire Line
	7050 4900 6050 4900
Wire Wire Line
	7050 5500 6050 5500
Wire Wire Line
	7050 5600 6050 5600
Text HLabel 7050 3500 2    50   Input ~ 0
USB_OTG_FS_DM
Text HLabel 7050 3600 2    50   Input ~ 0
USB_OTG_FS_DL
Wire Wire Line
	7050 3500 6050 3500
Wire Wire Line
	7050 3600 6050 3600
Text HLabel 7050 3700 2    50   Input ~ 0
SWDIO
Text HLabel 7050 3800 2    50   Input ~ 0
SWCLK
Text HLabel 7050 3900 2    50   Input ~ 0
JTAG_DI
Text HLabel 7050 4400 2    50   Input ~ 0
JTAG_DO
Wire Wire Line
	6050 3700 7050 3700
Wire Wire Line
	6050 3800 7050 3800
Wire Wire Line
	6050 3900 7050 3900
Wire Notes Line
	1850 2150 1850 1700
Wire Notes Line
	1850 1700 4450 1700
Wire Notes Line
	4450 1700 4450 550 
Wire Notes Line
	4450 550  700  550 
Wire Notes Line
	700  550  700  2150
Wire Notes Line
	700  2150 1850 2150
Wire Notes Line
	6950 1800 6950 6250
Wire Notes Line
	6950 6250 3750 6250
Wire Notes Line
	3750 6250 3750 1800
Wire Notes Line
	3750 1800 6950 1800
Text Notes 3850 1950 0    50   ~ 0
MICROCONTROLLER
Text Notes 850  700  0    50   ~ 0
BOOT AND RESET
Wire Notes Line
	4600 1700 4600 550 
Wire Notes Line
	4600 550  6950 550 
Wire Notes Line
	6950 550  6950 1700
Wire Notes Line
	6950 1700 4600 1700
Text Notes 4700 700  0    50   ~ 0
CLOCK
Wire Notes Line
	7850 550  7850 2150
Wire Notes Line
	7850 2150 10350 2150
Wire Notes Line
	10350 550  7850 550 
Wire Notes Line
	10350 550  10350 2150
Text Notes 9950 700  0    50   ~ 0
CAN
Wire Notes Line
	5400 6400 5400 7650
Wire Notes Line
	5400 7650 1550 7650
Wire Notes Line
	1550 7650 1550 6400
Wire Notes Line
	1550 6400 5400 6400
Wire Notes Line
	900  4600 2450 4600
Wire Notes Line
	2450 4600 2450 3000
Wire Notes Line
	2450 3000 900  3000
Wire Notes Line
	900  3000 900  4600
Text Notes 1000 3150 0    50   ~ 0
BATTERY
Text Notes 1700 6550 0    50   ~ 0
BUTTON AND LEDS
$Comp
L Device:Thermistor TH?
U 1 1
P 9200 3750
AR Path="/5FC111AC/6066AA93" Ref="TH?"  Part="1" 
AR Path="/5FC11FE9/6066AA93" Ref="TH?"  Part="1" 
AR Path="/6027096C/6066AA93" Ref="TH1"  Part="1" 
F 0 "TH1" V 8958 3750 50  0000 C CNN
F 1 "Thermistor" V 9049 3750 50  0000 C CNN
F 2 "" H 9200 3750 50  0001 C CNN
F 3 "~" H 9200 3750 50  0001 C CNN
	1    9200 3750
	0    1    1    0   
$EndComp
$Comp
L Device:R_Small R?
U 1 1
P 9700 3750
AR Path="/5FC111AC/6066AA99" Ref="R?"  Part="1" 
AR Path="/5FC11FE9/6066AA99" Ref="R?"  Part="1" 
AR Path="/6027096C/6066AA99" Ref="R52"  Part="1" 
F 0 "R52" V 9600 3750 50  0000 C CNN
F 1 "4k7" V 9800 3750 50  0000 C CNN
F 2 "" H 9700 3750 50  0001 C CNN
F 3 "~" H 9700 3750 50  0001 C CNN
	1    9700 3750
	0    1    1    0   
$EndComp
$Comp
L power:GND #PWR?
U 1 1
P 10000 3900
AR Path="/5FC111AC/6066AA9F" Ref="#PWR?"  Part="1" 
AR Path="/5FC11FE9/6066AA9F" Ref="#PWR?"  Part="1" 
AR Path="/6027096C/6066AA9F" Ref="#PWR0101"  Part="1" 
F 0 "#PWR0101" H 10000 3650 50  0001 C CNN
F 1 "GND" H 10005 3727 50  0000 C CNN
F 2 "" H 10000 3900 50  0001 C CNN
F 3 "" H 10000 3900 50  0001 C CNN
	1    10000 3900
	-1   0    0    -1  
$EndComp
Wire Wire Line
	10000 3900 10000 3750
Wire Wire Line
	10000 3750 9800 3750
$Comp
L power:+3.3V #PWR?
U 1 1
P 8850 3750
AR Path="/5FC111AC/6066AAA8" Ref="#PWR?"  Part="1" 
AR Path="/5FC11FE9/6066AAA8" Ref="#PWR?"  Part="1" 
AR Path="/6027096C/6066AAA8" Ref="#PWR0100"  Part="1" 
F 0 "#PWR0100" H 8850 3600 50  0001 C CNN
F 1 "+3.3V" H 8865 3923 50  0000 C CNN
F 2 "" H 8850 3750 50  0001 C CNN
F 3 "" H 8850 3750 50  0001 C CNN
	1    8850 3750
	1    0    0    -1  
$EndComp
$Comp
L Device:C_Small C?
U 1 1
P 10000 3550
AR Path="/5FC111AC/6066AAB5" Ref="C?"  Part="1" 
AR Path="/5FC11FE9/6066AAB5" Ref="C?"  Part="1" 
AR Path="/6027096C/6066AAB5" Ref="C53"  Part="1" 
F 0 "C53" H 10092 3596 50  0000 L CNN
F 1 "10nF" H 10050 3450 50  0000 L CNN
F 2 "" H 10000 3550 50  0001 C CNN
F 3 "~" H 10000 3550 50  0001 C CNN
	1    10000 3550
	1    0    0    -1  
$EndComp
Wire Wire Line
	9400 3750 9500 3750
Wire Wire Line
	9500 3750 9500 3350
Wire Wire Line
	9500 3350 10000 3350
Connection ~ 9500 3750
Wire Wire Line
	9500 3750 9600 3750
Wire Wire Line
	10000 3450 10000 3350
Wire Wire Line
	10000 3650 10000 3750
Connection ~ 10000 3750
Wire Wire Line
	8850 3750 9000 3750
Wire Wire Line
	8950 3350 9500 3350
Connection ~ 9500 3350
$Comp
L Device:Thermistor TH?
U 1 1
P 9250 4700
AR Path="/5FC111AC/606B20D8" Ref="TH?"  Part="1" 
AR Path="/5FC11FE9/606B20D8" Ref="TH?"  Part="1" 
AR Path="/6027096C/606B20D8" Ref="TH2"  Part="1" 
F 0 "TH2" V 9008 4700 50  0000 C CNN
F 1 "Thermistor" V 9099 4700 50  0000 C CNN
F 2 "" H 9250 4700 50  0001 C CNN
F 3 "~" H 9250 4700 50  0001 C CNN
	1    9250 4700
	0    1    1    0   
$EndComp
$Comp
L Device:R_Small R?
U 1 1
P 9750 4700
AR Path="/5FC111AC/606B20DE" Ref="R?"  Part="1" 
AR Path="/5FC11FE9/606B20DE" Ref="R?"  Part="1" 
AR Path="/6027096C/606B20DE" Ref="R54"  Part="1" 
F 0 "R54" V 9650 4700 50  0000 C CNN
F 1 "4k7" V 9850 4700 50  0000 C CNN
F 2 "" H 9750 4700 50  0001 C CNN
F 3 "~" H 9750 4700 50  0001 C CNN
	1    9750 4700
	0    1    1    0   
$EndComp
$Comp
L power:GND #PWR?
U 1 1
P 10050 4850
AR Path="/5FC111AC/606B20E4" Ref="#PWR?"  Part="1" 
AR Path="/5FC11FE9/606B20E4" Ref="#PWR?"  Part="1" 
AR Path="/6027096C/606B20E4" Ref="#PWR0104"  Part="1" 
F 0 "#PWR0104" H 10050 4600 50  0001 C CNN
F 1 "GND" H 10055 4677 50  0000 C CNN
F 2 "" H 10050 4850 50  0001 C CNN
F 3 "" H 10050 4850 50  0001 C CNN
	1    10050 4850
	-1   0    0    -1  
$EndComp
Wire Wire Line
	10050 4850 10050 4700
Wire Wire Line
	10050 4700 9850 4700
$Comp
L power:+3.3V #PWR?
U 1 1
P 8900 4700
AR Path="/5FC111AC/606B20EC" Ref="#PWR?"  Part="1" 
AR Path="/5FC11FE9/606B20EC" Ref="#PWR?"  Part="1" 
AR Path="/6027096C/606B20EC" Ref="#PWR0103"  Part="1" 
F 0 "#PWR0103" H 8900 4550 50  0001 C CNN
F 1 "+3.3V" H 8915 4873 50  0000 C CNN
F 2 "" H 8900 4700 50  0001 C CNN
F 3 "" H 8900 4700 50  0001 C CNN
	1    8900 4700
	1    0    0    -1  
$EndComp
$Comp
L Device:C_Small C?
U 1 1
P 10050 4500
AR Path="/5FC111AC/606B20F3" Ref="C?"  Part="1" 
AR Path="/5FC11FE9/606B20F3" Ref="C?"  Part="1" 
AR Path="/6027096C/606B20F3" Ref="C55"  Part="1" 
F 0 "C55" H 10142 4546 50  0000 L CNN
F 1 "10nF" H 10100 4400 50  0000 L CNN
F 2 "" H 10050 4500 50  0001 C CNN
F 3 "~" H 10050 4500 50  0001 C CNN
	1    10050 4500
	1    0    0    -1  
$EndComp
Wire Wire Line
	9450 4700 9550 4700
Wire Wire Line
	9550 4700 9550 4300
Wire Wire Line
	9550 4300 10050 4300
Connection ~ 9550 4700
Wire Wire Line
	9550 4700 9650 4700
Wire Wire Line
	10050 4400 10050 4300
Wire Wire Line
	10050 4600 10050 4700
Connection ~ 10050 4700
Wire Wire Line
	8900 4700 9050 4700
Wire Wire Line
	9000 4300 9550 4300
Connection ~ 9550 4300
Text GLabel 8950 3350 0    50   Input ~ 0
TEMP_1
Text GLabel 9000 4300 0    50   Input ~ 0
TEMP_2
Wire Notes Line
	10300 3100 10300 5200
Wire Notes Line
	10300 5200 8500 5200
Wire Notes Line
	8500 5200 8500 3100
Wire Notes Line
	8500 3100 10300 3100
Text Notes 8550 3200 0    50   ~ 0
TEMPERATURE
Wire Wire Line
	6050 4400 7050 4400
Wire Wire Line
	4350 6650 4450 6650
$EndSCHEMATC
